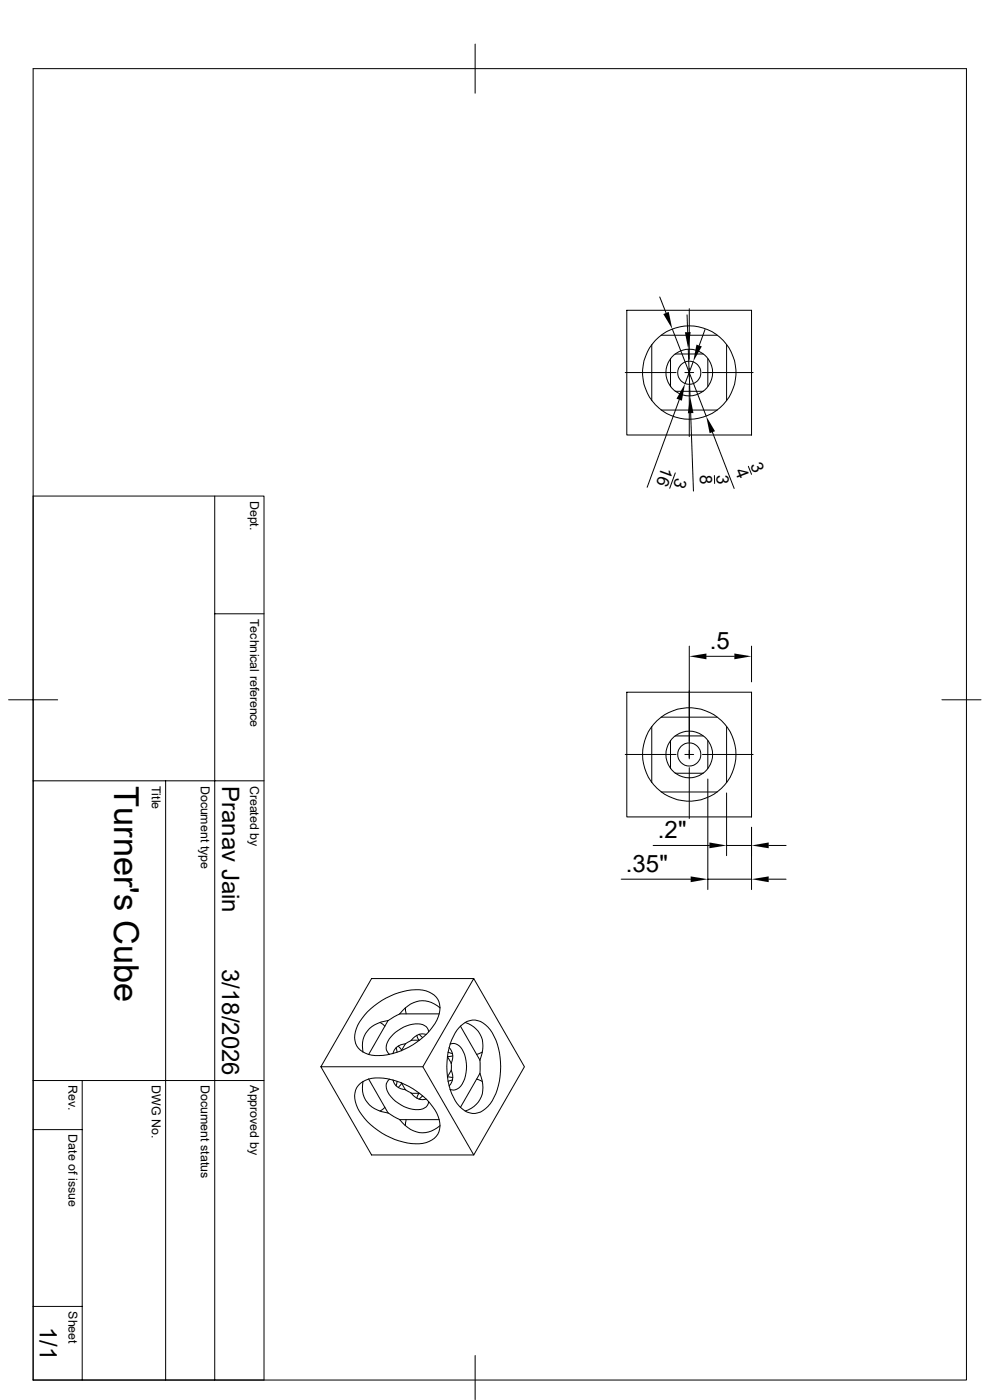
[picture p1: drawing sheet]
<svg xmlns="http://www.w3.org/2000/svg" width="210mm" height="297mm" viewBox="0 0 210 297" stroke-linecap="round" stroke-linejoin="round" font-family="sans-serif">
<g fill="none" stroke="#000" stroke-width=".21">
<path d="M7 14.6h198v278.2h-198zM100.8 9.4v10.4M132.6 79h10.8M133 65.8h26.4v26.5h-26.4zM138.3 73.1v11.9M140 63l1.3 3.4M140.3 71.1h11.8M142.2 76.1v5.9M142.6 69.8l7.2 18.5M143.2 75.1h6M145.3 79h1.9M145.8 66.8l.1 3.6"/>
<path d="M146 74.1l.4 9.9M146.2 65.5v10.7M146.2 78.1v1.9M147.1 76.7l-1.8 4.7M149 79h10.8M149.6 69.9l-1.3 3.4M150.2 76.1v5.9M154.1 73.1v11.9M140.3 87h11.8M143.2 83h6M144.1 84.8l-6.8 18.6M146.2 81.8v10.8"/>
<path d="M146.5 87.7l.6 16.5M151.1 91.7l4.6 11.9M158.7 98.9l.7 1.7M7 105.2h49v187.6h-49M45.6 105.2v187.6M143.3 100.3l-1.2 3.3M151.6 100.9v1.7M45.6 130.2h10.4M146.2 137.1v23.9M149.9 139.2h5.9M159.4 137.1v7.6M1.8 148.5h10.4"/>
<path d="M133 146.9h26.4v26.4h-26.4zM138.3 154.1v11.9M140.3 152.1h11.8M142.2 157.1v6M143.2 156.1h6M150.2 157.1v6M154.1 154.1v11.9M199.8 148.5h8.3M7 165.7h49M35.1 165.7v127.1M132.6 160.1h10.8M138.6 179.4h11.9"/>
<path d="M140.3 168h11.8M143.2 164h6M145.3 160.1h1.9M146.2 162.9v10.8M149 160.1h10.8M150.2 165.3v23.4M154.1 168.2v13.3M154.1 179.4h5.3M159.4 175.5v13.2M163.1 179.4h3.7M131.8 186.5h14.7M150.2 186.5h9.2"/>
<path d="M163.1 186.5h3.7M77.9 214.7a14.9 14.9 0 0 1 11.8-4.6 3.9 3.9 0 0 1 3.3 5.6 14.7 14.7 0 0 1-14.1 8.2 3.9 3.9 0 0 1-3.3-5.7l.7-1.4zM80.6 216.9l1.1 .8M82.3 216.5l-4.1 7.2M82.4 216.5a5.7 5.7 0 0 0-5.5 4.6l.1 2.1M84.8 215.1l-2.4 1.4M86 213.8l.1 1.3M88.4 219.6l.5 1.1M88.9 219.4l.8 .7M90.4 219.5a2.82 2.82 0 0 0-3.2 1.2l-1.2 .7a2.7 2.7 0 0 0-2.6 2.2M90.9 218.9a2.27 2.27 0 0 0-2.8-1.7 7.7 7.7 0 0 0-6 4.2 1.85 1.85 0 0 0 .5 2.3M93.3 213.8a5.3 5.3 0 0 0-8 .7l-.5 .6h8.4"/>
<path d="M97.5 217.9a3.8 3.8 0 0 1 6 0 14 14 0 0 1 2.5 11.4 8.8 8.8 0 0 1-4.1 6.6 4.1 4.1 0 0 1-4.9-1.8 15 15 0 0 1 0-15.6zM97.7 217.7l4.1 7.2M98.7 216.9a5.3 5.3 0 0 1 3.4 7.3l-.3 .7M100.5 207.6l10.8 18.7-10.8 18.7-10.8-18.7zM100.5 207.6h-21.7l-10.7 18.7 10.7 18.7h21.7M7 239.6h10.4M7 229.2h49M17.4 229.2v63.6M68.1 226.3h21.6M76 230.3a5.8 5.8 0 0 1 5.3-1.6 15.5 15.5 0 0 1 11.4 7.5 4.3 4.3 0 0 1-.6 5.3 8 8 0 0 1-7.5 .5 14.7 14.7 0 0 1-9-7.6 4.1 4.1 0 0 1 .4-4.1zM77 229.4a5.3 5.3 0 0 0 4.6 6.6l.8 .1M78.2 228.9l4.1 7.2"/>
<path d="M81.7 234.9l-1.1 .8M82.4 236.1l2.4 1.4M82.6 228.9a2.26 2.26 0 0 0 0 3.3 7.2 7.2 0 0 0 7.1 3 1.72 1.72 0 0 0 1.2-1.5M83.4 229.1a2.7 2.7 0 0 0 2.6 2.1l1.2 .7a2.82 2.82 0 0 0 3.2 1.3M84 222.2l.2 1M84.2 229.4l-.2 1M84.5 221.9l.7 .9M85.1 229.7l.9 1.5M85.2 229.8l-.7 .9M86 221.4l-.9 1.5M86.1 237.5l-.1 1.3M87.2 220.7h1.8"/>
<path d="M87.2 231.9h1.8M88.9 231.9l-.5 1.1M89.7 232.5l-.8 .7M93.2 237.5h-8.4a5.8 5.8 0 0 0 6.7 2.4l1.8-1.1M95 223.2l1 .3M95.3 222.2a2.82 2.82 0 0 1 .4 3.4v1.4a2.82 2.82 0 0 1-.5 3.4M95.5 221.5a2.3 2.3 0 0 1 2.8 1.6 7.4 7.4 0 0 1-.9 7.7 1.92 1.92 0 0 1-1.9 .3M95.8 227l-.9 1.5 1.2 .1M96 229.1l-1 .3M96.1 224l-1.2 .2 .9 1.4M101.1 228.9l1.2 .5M101.8 224.9v2.8"/>
<path d="M101.8 227.7l-4.1 7.2M101.8 227.7a5.8 5.8 0 0 1-1.3 7l-1.8 1M102.3 223.2l-1.2 .5M7 277.2h10.4M100.8 287.6v9.3"/>
<circle cx="146.2" cy="79" r="9.9"/>
<circle cx="146.2" cy="79" r="4.9"/>
<circle cx="146.2" cy="79.1" r="2.45"/>
<circle cx="146.2" cy="160.1" r="9.9"/>
<circle cx="146.2" cy="160" r="2.45"/>
<circle cx="146.2" cy="160.1" r="4.9"/>
</g>
<path d="M140.7 66.6l1.2-.4 .7 3.6zM145.3 70.5l1.2-.1-.5 3.7zM147.7 73.1l1.2 .4-1.8 3.2zM145.3 81.4l-.6 3.6-1.2-.4zM146.4 84l.7 3.6-1.2 .1zM149.8 88.3l1.9 3.2-1.2 .4zM146.2 139.2l3.7-.6v1.3zM155.8 138.6l3.6 .6-3.6 .7zM150.5 178.7l3.6 .7-3.6 .6zM159.4 179.4l3.7-.7v1.3zM146.5 185.9l3.7 .6-3.7 .7zM159.4 186.5l3.7-.6v1.3z" fill="#000"/>
<text font-size="7.3" x="24.2" y="166.7" transform="rotate(90 24.2 166.7)">Turner's Cube</text>
<g font-size="5.1">
<text x="150.6" y="137.8">.5</text>
<text x="47.1" y="166.7" transform="rotate(90 47.1 166.7)">Pranav Jain</text>
<text x="139.6" y="177.9">.2&quot;</text>
<text x="132.8" y="185">.35&quot;</text>
<text x="47.1" y="205.5" transform="rotate(90 47.1 205.5)">3/18/2026</text>
<text x="8.4" y="281.4" transform="rotate(90 8.4 281.4)">1/1</text>
</g>
<g font-size="3.6">
<text x="140.5" y="98.9" transform="rotate(110 140.5 98.9)">16</text>
<text x="143.4" y="101.1" transform="rotate(110 143.4 101.1)">3</text>
<text x="148.5" y="100.8" transform="rotate(88 148.5 100.8)">8</text>
<text x="152" y="100.7" transform="rotate(88 152 100.7)">3</text>
<text x="155.9" y="100" transform="rotate(69 155.9 100)">4</text>
<text x="159.1" y="98.7" transform="rotate(69 159.1 98.7)">3</text>
</g>
<g font-size="2.6">
<text x="53.1" y="106.3" transform="rotate(90 53.1 106.3)">Dept.</text>
<text x="53.1" y="131.3" transform="rotate(90 53.1 131.3)">Technical reference</text>
<text x="32.2" y="166.7" transform="rotate(90 32.2 166.7)">Title</text>
<text x="42.6" y="166.7" transform="rotate(90 42.6 166.7)">Document type</text>
<text x="53.1" y="166.7" transform="rotate(90 53.1 166.7)">Created by</text>
<text x="14.5" y="230.2" transform="rotate(90 14.5 230.2)">Rev.</text>
<text x="32.2" y="230.2" transform="rotate(90 32.2 230.2)">DWG No.</text>
<text x="42.6" y="230.2" transform="rotate(90 42.6 230.2)">Document status</text>
<text x="53.1" y="230.2" transform="rotate(90 53.1 230.2)">Approved by</text>
<text x="14.5" y="240.7" transform="rotate(90 14.5 240.7)">Date of issue</text>
<text x="14.5" y="278.2" transform="rotate(90 14.5 278.2)">Sheet</text>
</g>
</svg>
